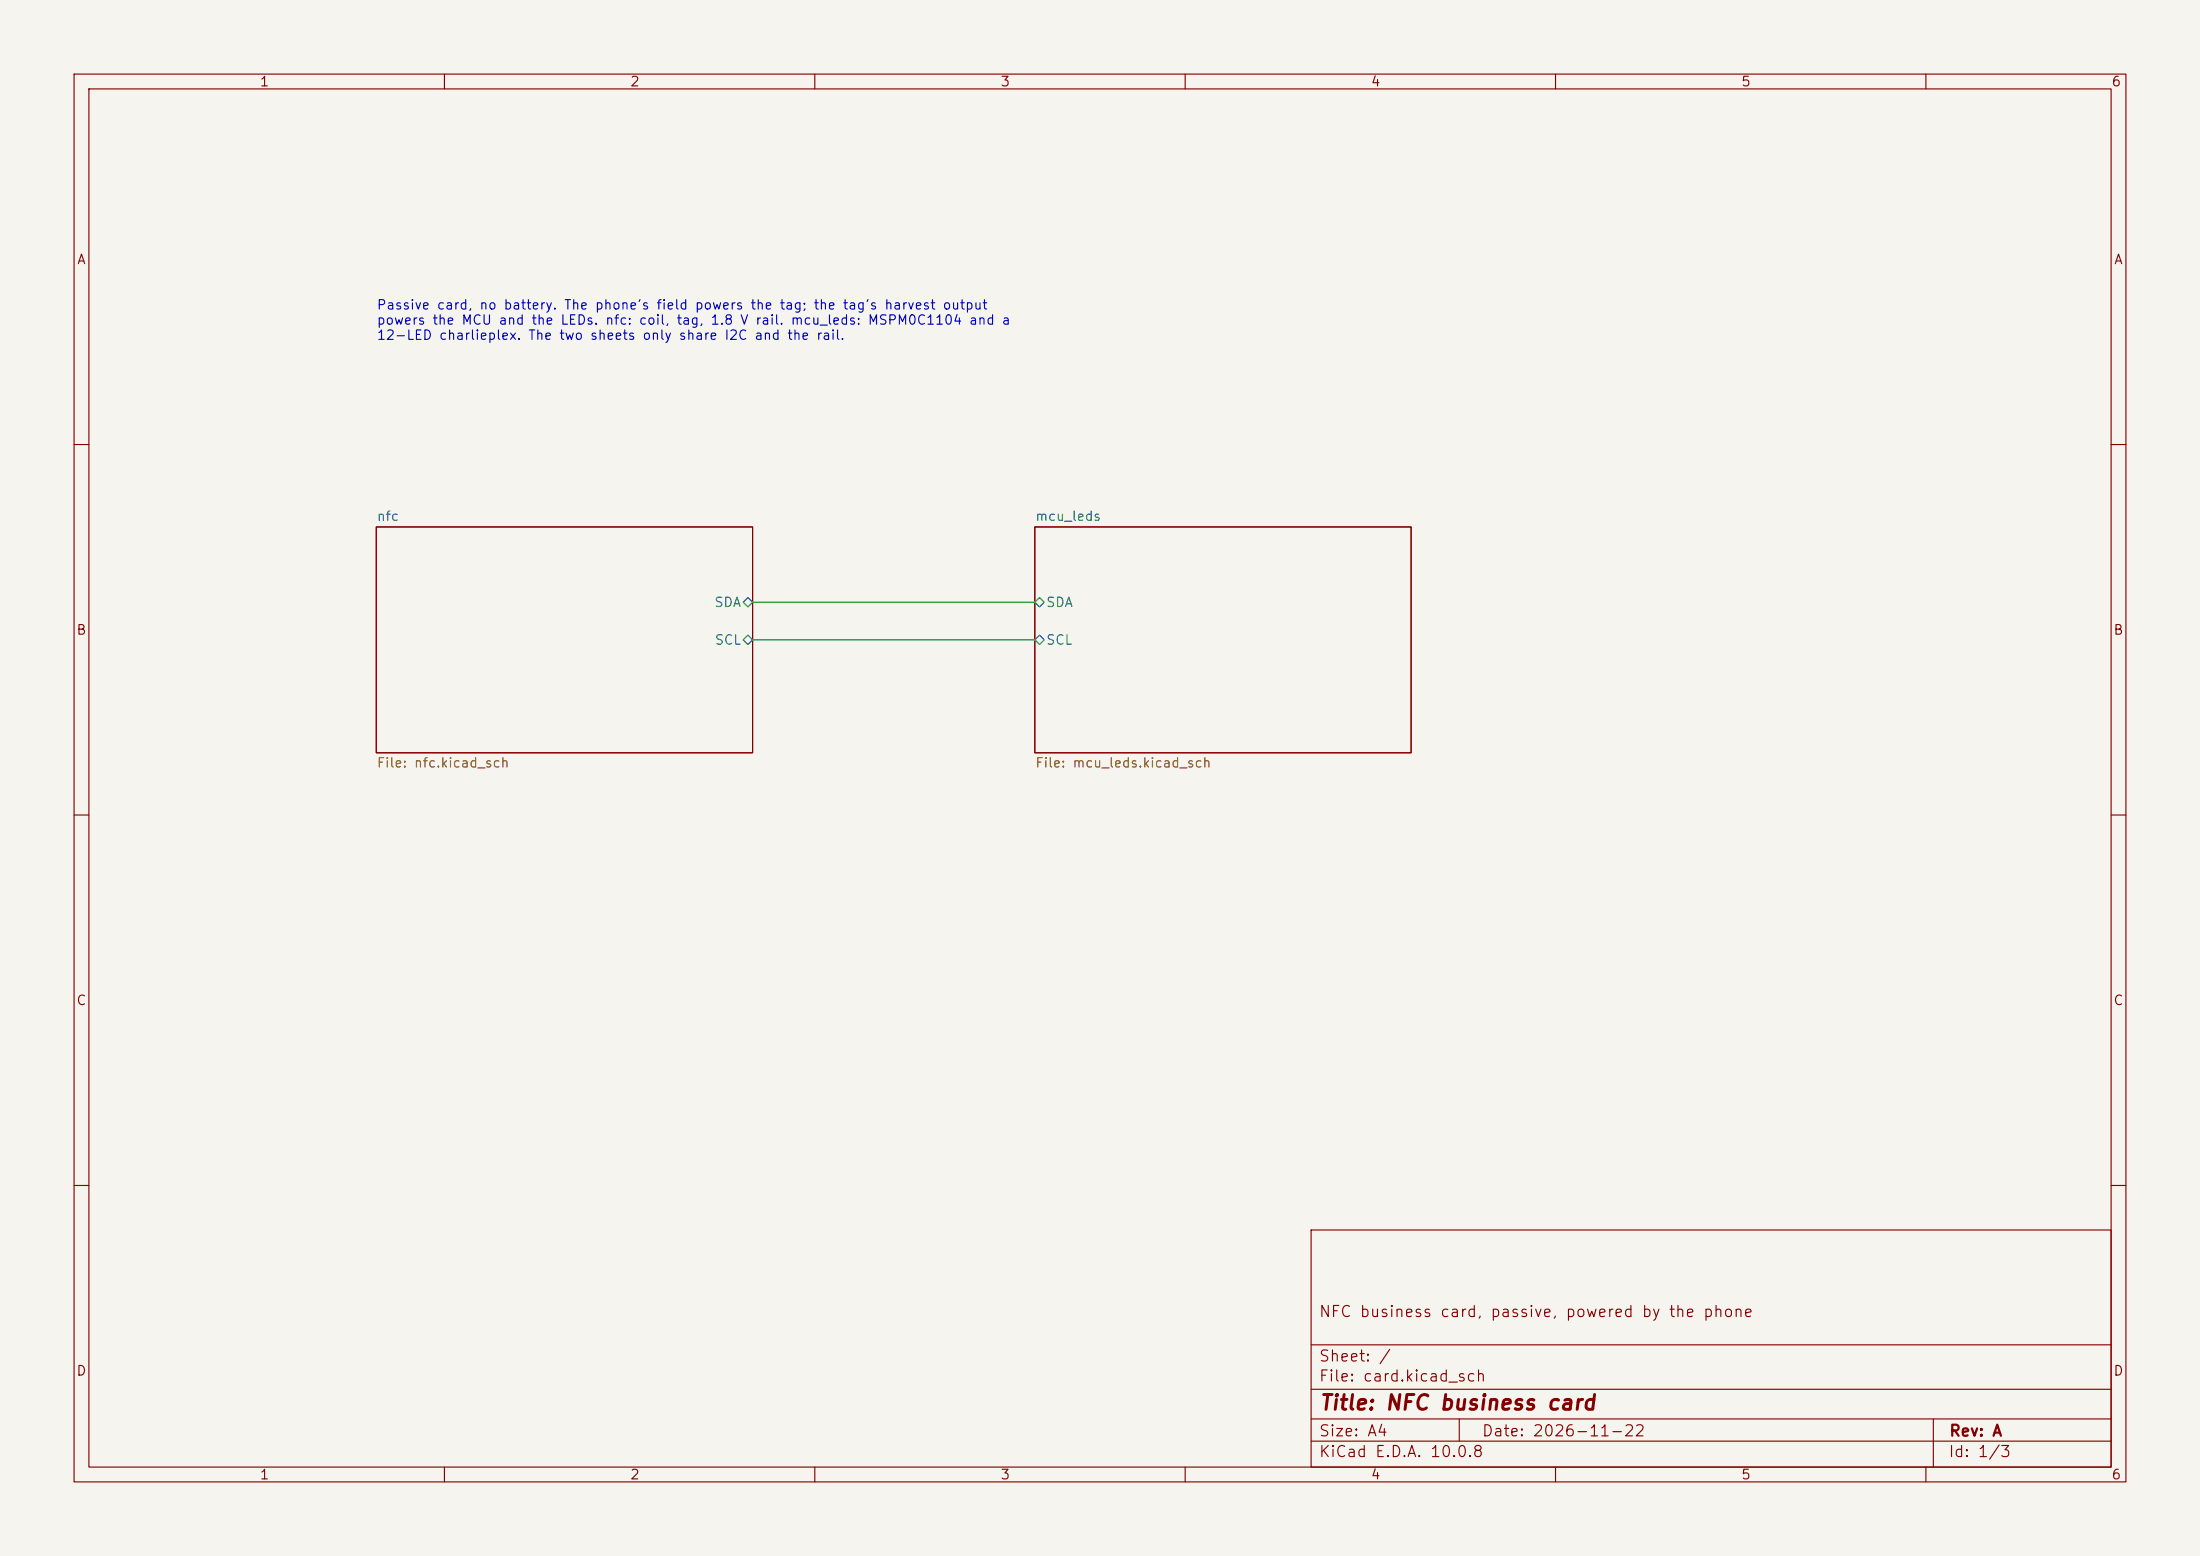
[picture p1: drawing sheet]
<svg xmlns="http://www.w3.org/2000/svg" width="297mm" height="210mm" viewBox="0 0 297 210" stroke-linecap="round" stroke-linejoin="round" font-family="sans-serif">
<path d="M0 0h297v210h-297z" fill="#f5f4ef" stroke="#f5f4ef" stroke-width=".14"/>
<g fill="none" stroke="#840000" stroke-width=".15">
<path d="M10 10h277v190h-277zM12 12h273v186h-273zM60 10v2M110 10v2M160 10v2M210 10v2M260 10v2M10 60h2M50.8 71.1h50.8v30.5h-50.8zM139.7 71.1h50.8v30.5h-50.8zM285 60h2M10 110h2"/>
<path d="M285 110h2M10 160h2M177 166h108v32h-108zM285 160h2M60 198v2M110 198v2M160 198v2M177 194.5h108M177 191.5h108M177 187.5h108M177 181.5h108M197 191.5v3"/>
<path d="M210 198v2M260 198v2M261 191.5v6.5"/>
</g>
<path d="M100.3 81.3l.7-.7 .6 .7-.6 .6zM100.3 86.4l.7-.7 .6 .7-.6 .6zM139.7 81.3l.6-.7 .7 .7-.7 .6zM139.7 86.4l.6-.7 .7 .7-.7 .6z" fill="none" stroke="#006464" stroke-width=".15"/>
<path d="M101.6 81.3h38.1M101.6 86.4h38.1" fill="none" stroke="#009600" stroke-width=".15"/>
<text font-size="2" fill="#840000" x="178" y="190.8">Title: NFC business card</text>
<g font-size="1.5" fill="#840000">
<text x="178" y="178.1">NFC business card, passive, powered by the phone</text>
<text x="178" y="184.1">Sheet: /</text>
<text x="178" y="186.8">File: card.kicad_sch</text>
<text x="178" y="197">KiCad E.D.A. 10.0.8</text>
<text x="178" y="194.2">Size: A4</text>
<text x="200" y="194.2">Date: 2026-11-22</text>
<text x="263" y="197">Id: 1/3</text>
<text x="263" y="194.2">Rev: A</text>
</g>
<g font-size="1.3" fill="#840000">
<text x="35" y="12">1</text>
<text x="85" y="12">2</text>
<text x="135" y="12">3</text>
<text x="185" y="12">4</text>
<text x="235" y="12">5</text>
<text x="285" y="12">6</text>
<text x="10.3" y="36">A</text>
<text x="285.3" y="36">A</text>
<text x="10.2" y="86">B</text>
<text x="285.2" y="86">B</text>
<text x="10.2" y="136">C</text>
<text x="285.2" y="136">C</text>
<text x="10.2" y="186">D</text>
<text x="285.2" y="186">D</text>
<text x="35" y="200">1</text>
<text x="85" y="200">2</text>
<text x="135" y="200">3</text>
<text x="185" y="200">4</text>
<text x="235" y="200">5</text>
<text x="285" y="200">6</text>
</g>
<g font-size="1.3" fill="#0000c2">
<text x="50.8" y="42.1">Passive card, no battery. The phone's field powers the tag; the tag's harvest output</text>
<text x="50.8" y="44.1">powers the MCU and the LEDs. nfc: coil, tag, 1.8 V rail. mcu_leds: MSPM0C1104 and a</text>
<text x="50.8" y="46.2">12-LED charlieplex. The two sheets only share I2C and the rail.</text>
</g>
<g font-size="1.3" fill="#006464">
<text x="50.8" y="70.6">nfc</text>
<text x="139.7" y="70.6">mcu_leds</text>
<text x="96.3" y="82.2">SDA</text>
<text x="141.1" y="82.2">SDA</text>
<text x="96.4" y="87.3">SCL</text>
<text x="141.1" y="87.3">SCL</text>
</g>
<g font-size="1.3" fill="#725600">
<text x="50.8" y="103.9">File: nfc.kicad_sch</text>
<text x="139.7" y="103.9">File: mcu_leds.kicad_sch</text>
</g>
</svg>
